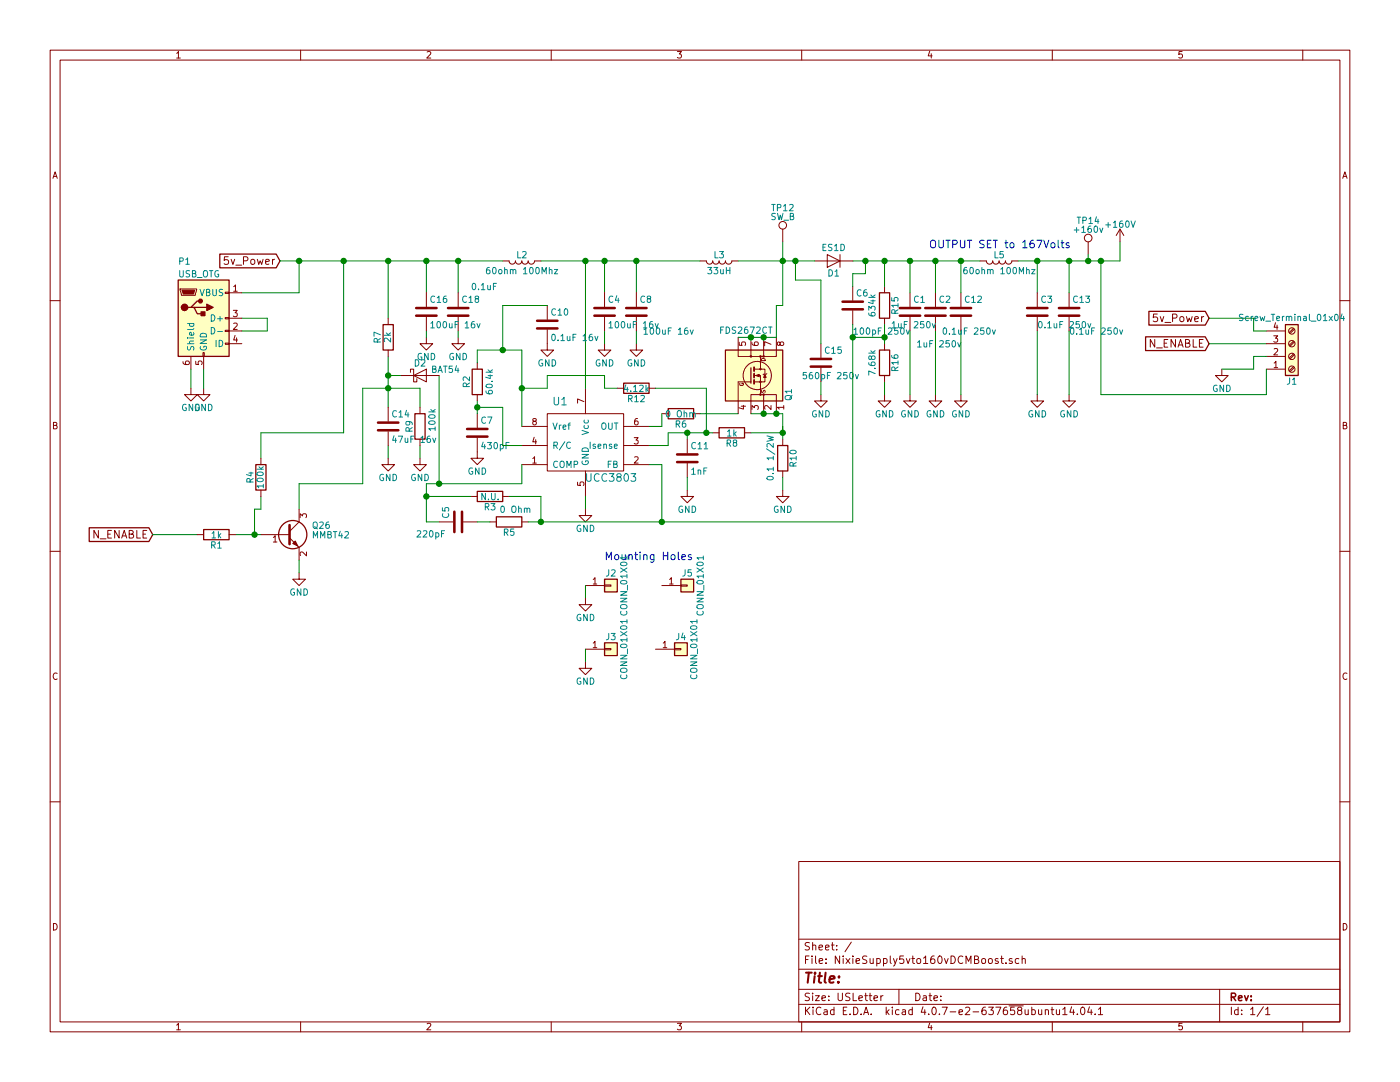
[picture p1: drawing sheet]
EESchema Schematic File Version 4
EELAYER 30 0
EELAYER END
$Descr USLetter 11000 8500
encoding utf-8
Sheet 1 1
Title ""
Date ""
Rev ""
Comp ""
Comment1 ""
Comment2 ""
Comment3 ""
Comment4 ""
$EndDescr
$Comp
L NixieSupply5vto160vDCMBoost-rescue:D D1
U 1 1
P 6550 2050
F 0 "D1" H 6550 2150 50  0000 C CNN
F 1 "ES1D" H 6550 1950 50  0000 C CNN
F 2 "Diodes_SMD:D_SMA_Handsoldering" H 6550 2050 50  0001 C CNN
F 3 "https://www.digikey.com/product-detail/en/on-semiconductor/ES1D/ES1DFSCT-ND/458940" H 6550 2050 50  0001 C CNN
F 4 "ES1D" H 6550 2050 60  0001 C CNN "MPN"
	1    6550 2050
	-1   0    0    1   
$EndComp
$Comp
L NixieSupply5vto160vDCMBoost-rescue:L L3
U 1 1
P 5650 2050
F 0 "L3" V 5600 2050 50  0000 C CNN
F 1 "33uH" V 5725 2050 50  0000 C CNN
F 2 "NixieSupply5vto160vDCMBoost_socket:Choke_SMD_12x12mm_Wurth_WE-PD" H 5650 2050 50  0001 C CNN
F 3 "https://www.digikey.com/products/en/inductors-coils-chokes/fixed-inductors/71?k=7447709330&k=&pkeyword=7447709330&pv7=2&mnonly=0&ColumnSort=0&page=1&quantity=0&ptm=0&fid=0&pageSize=25" H 5650 2050 50  0001 C CNN
F 4 "7447709330" V 5650 2050 60  0001 C CNN "MPN"
	1    5650 2050
	0    1    1    0   
$EndComp
$Comp
L NixieSupply5vto160vDCMBoost-rescue:R R10
U 1 1
P 6150 3600
F 0 "R10" V 6230 3600 50  0000 C CNN
F 1 "0.1 1/2W" V 6050 3600 50  0000 C CNN
F 2 "Resistors_SMD:R_0805" V 6080 3600 50  0001 C CNN
F 3 "https://www.digikey.com/product-detail/en/panasonic-electronic-components/ERJ-6DSFR10V/P19308CT-ND/6004663" H 6150 3600 50  0001 C CNN
F 4 "ERJ-6DSFR10V" V 6150 3600 60  0001 C CNN "MPN"
	1    6150 3600
	1    0    0    -1  
$EndComp
$Comp
L NixieSupply5vto160vDCMBoost-rescue:R R6
U 1 1
P 5350 3250
F 0 "R6" V 5430 3250 50  0000 C CNN
F 1 "0 Ohm" V 5350 3250 50  0000 C CNN
F 2 "Resistors_SMD:R_0805" V 5280 3250 50  0001 C CNN
F 3 "" H 5350 3250 50  0000 C CNN
	1    5350 3250
	0    1    1    0   
$EndComp
Text GLabel 2200 2050 0    60   Input ~ 0
5v_Power
$Comp
L NixieSupply5vto160vDCMBoost-rescue:+160V #PWR01
U 1 1
P 8800 1900
F 0 "#PWR01" H 8800 1750 50  0001 C CNN
F 1 "+160V" H 8800 2040 50  0000 C CNN
F 2 "" H 8800 1900 50  0000 C CNN
F 3 "" H 8800 1900 50  0000 C CNN
	1    8800 1900
	1    0    0    -1  
$EndComp
$Comp
L NixieSupply5vto160vDCMBoost-rescue:AAC243 U1
U 1 1
P 4300 3350
F 0 "U1" H 4400 3550 60  0000 C CNN
F 1 "UCC3803" H 4800 2950 60  0000 C CNN
F 2 "NixieSupply5vto160vDCMBoost_socket:SOIC-8-N" H 4300 3350 60  0001 C CNN
F 3 "https://www.digikey.com/products/en/integrated-circuits-ics/pmic-voltage-regulators-dc-dc-switching-controllers/715?k=UCC3803&k=&pkeyword=UCC3803&pv7=2&pv1291=46&mnonly=0&ColumnSort=0&page=1&quantity=0&ptm=0&fid=0&pageSize=25" H 4300 3350 60  0001 C CNN
F 4 "UCC3803DTR" H 4300 3350 60  0001 C CNN "MPN"
	1    4300 3350
	1    0    0    -1  
$EndComp
$Comp
L NixieSupply5vto160vDCMBoost-rescue:GND #PWR02
U 1 1
P 4600 4000
F 0 "#PWR02" H 4600 3750 50  0001 C CNN
F 1 "GND" H 4600 3850 50  0000 C CNN
F 2 "" H 4600 4000 50  0000 C CNN
F 3 "" H 4600 4000 50  0000 C CNN
	1    4600 4000
	1    0    0    -1  
$EndComp
$Comp
L NixieSupply5vto160vDCMBoost-rescue:GND #PWR03
U 1 1
P 6150 3850
F 0 "#PWR03" H 6150 3600 50  0001 C CNN
F 1 "GND" H 6150 3700 50  0000 C CNN
F 2 "" H 6150 3850 50  0000 C CNN
F 3 "" H 6150 3850 50  0000 C CNN
	1    6150 3850
	1    0    0    -1  
$EndComp
$Comp
L NixieSupply5vto160vDCMBoost-rescue:GND #PWR04
U 1 1
P 7350 3100
F 0 "#PWR04" H 7350 2850 50  0001 C CNN
F 1 "GND" H 7350 2950 50  0000 C CNN
F 2 "" H 7350 3100 50  0000 C CNN
F 3 "" H 7350 3100 50  0000 C CNN
	1    7350 3100
	1    0    0    -1  
$EndComp
$Comp
L NixieSupply5vto160vDCMBoost-rescue:C C15
U 1 1
P 6450 2850
F 0 "C15" H 6475 2950 50  0000 L CNN
F 1 "560pF 250v" H 6300 2750 50  0000 L CNN
F 2 "Capacitors_SMD:C_0603" H 6488 2700 50  0001 C CNN
F 3 "https://www.digikey.com/product-detail/en/kemet/C0603C561JAGAC7867/399-14990-1-ND/7382539" H 6450 2850 50  0001 C CNN
F 4 "C0603C561JAGAC7867" H 6450 2850 60  0001 C CNN "MPN"
	1    6450 2850
	1    0    0    -1  
$EndComp
$Comp
L NixieSupply5vto160vDCMBoost-rescue:R R8
U 1 1
P 5750 3400
F 0 "R8" V 5830 3400 50  0000 C CNN
F 1 "1k" V 5750 3400 50  0000 C CNN
F 2 "Resistors_SMD:R_0805" V 5680 3400 50  0001 C CNN
F 3 "" H 5750 3400 50  0000 C CNN
	1    5750 3400
	0    1    1    0   
$EndComp
$Comp
L NixieSupply5vto160vDCMBoost-rescue:C C11
U 1 1
P 5400 3600
F 0 "C11" H 5425 3700 50  0000 L CNN
F 1 "1nF" H 5425 3500 50  0000 L CNN
F 2 "Capacitors_SMD:C_0805" H 5438 3450 50  0001 C CNN
F 3 "" H 5400 3600 50  0000 C CNN
	1    5400 3600
	1    0    0    -1  
$EndComp
$Comp
L NixieSupply5vto160vDCMBoost-rescue:R R15
U 1 1
P 6950 2400
F 0 "R15" V 7030 2400 50  0000 C CNN
F 1 "634k" V 6850 2400 50  0000 C CNN
F 2 "Resistors_SMD:R_0805" V 6880 2400 50  0001 C CNN
F 3 "" H 6950 2400 50  0000 C CNN
	1    6950 2400
	1    0    0    -1  
$EndComp
$Comp
L NixieSupply5vto160vDCMBoost-rescue:R R16
U 1 1
P 6950 2850
F 0 "R16" V 7030 2850 50  0000 C CNN
F 1 "7.68k" V 6850 2850 50  0000 C CNN
F 2 "Resistors_SMD:R_0805" V 6880 2850 50  0001 C CNN
F 3 "" H 6950 2850 50  0000 C CNN
	1    6950 2850
	1    0    0    -1  
$EndComp
$Comp
L NixieSupply5vto160vDCMBoost-rescue:GND #PWR05
U 1 1
P 6450 3100
F 0 "#PWR05" H 6450 2850 50  0001 C CNN
F 1 "GND" H 6450 2950 50  0000 C CNN
F 2 "" H 6450 3100 50  0000 C CNN
F 3 "" H 6450 3100 50  0000 C CNN
	1    6450 3100
	1    0    0    -1  
$EndComp
$Comp
L NixieSupply5vto160vDCMBoost-rescue:GND #PWR06
U 1 1
P 6950 3100
F 0 "#PWR06" H 6950 2850 50  0001 C CNN
F 1 "GND" H 6950 2950 50  0000 C CNN
F 2 "" H 6950 3100 50  0000 C CNN
F 3 "" H 6950 3100 50  0000 C CNN
	1    6950 3100
	1    0    0    -1  
$EndComp
$Comp
L NixieSupply5vto160vDCMBoost-rescue:R R5
U 1 1
P 4000 4100
F 0 "R5" V 4080 4100 50  0000 C CNN
F 1 "0 Ohm" V 3900 4150 50  0000 C CNN
F 2 "Resistors_SMD:R_0805" V 3930 4100 50  0001 C CNN
F 3 "" H 4000 4100 50  0000 C CNN
	1    4000 4100
	0    1    1    0   
$EndComp
$Comp
L NixieSupply5vto160vDCMBoost-rescue:C C5
U 1 1
P 3600 4100
F 0 "C5" H 3625 4200 50  0000 L CNN
F 1 "220pF" V 3500 4200 50  0000 L CNN
F 2 "Capacitors_SMD:C_0805" H 3638 3950 50  0001 C CNN
F 3 "" H 3600 4100 50  0000 C CNN
	1    3600 4100
	0    -1   -1   0   
$EndComp
$Comp
L NixieSupply5vto160vDCMBoost-rescue:R R3
U 1 1
P 3850 3900
F 0 "R3" V 3930 3900 50  0000 C CNN
F 1 "N.U." V 3850 3900 50  0000 C CNN
F 2 "Resistors_SMD:R_0805" V 3780 3900 50  0001 C CNN
F 3 "" H 3850 3900 50  0000 C CNN
	1    3850 3900
	0    1    1    0   
$EndComp
$Comp
L NixieSupply5vto160vDCMBoost-rescue:R R2
U 1 1
P 3750 3000
F 0 "R2" V 3830 3000 50  0000 C CNN
F 1 "60.4k" V 3650 3000 50  0000 C CNN
F 2 "Resistors_SMD:R_0805" V 3680 3000 50  0001 C CNN
F 3 "" H 3750 3000 50  0000 C CNN
	1    3750 3000
	-1   0    0    1   
$EndComp
$Comp
L NixieSupply5vto160vDCMBoost-rescue:C C7
U 1 1
P 3750 3400
F 0 "C7" H 3775 3500 50  0000 L CNN
F 1 "430pF" H 3775 3300 50  0000 L CNN
F 2 "Capacitors_SMD:C_0805" H 3788 3250 50  0001 C CNN
F 3 "https://www.digikey.com/product-detail/en/samsung-electro-mechanics/CL21C431JBANNNC/1276-2659-1-ND/3890745" H 3750 3400 50  0001 C CNN
F 4 "CL21C431JBANNNC" H 3750 3400 60  0001 C CNN "MPN"
	1    3750 3400
	1    0    0    -1  
$EndComp
$Comp
L NixieSupply5vto160vDCMBoost-rescue:GND #PWR07
U 1 1
P 4750 2700
F 0 "#PWR07" H 4750 2450 50  0001 C CNN
F 1 "GND" H 4750 2550 50  0000 C CNN
F 2 "" H 4750 2700 50  0000 C CNN
F 3 "" H 4750 2700 50  0000 C CNN
	1    4750 2700
	1    0    0    -1  
$EndComp
$Comp
L NixieSupply5vto160vDCMBoost-rescue:GND #PWR08
U 1 1
P 5400 3850
F 0 "#PWR08" H 5400 3600 50  0001 C CNN
F 1 "GND" H 5400 3700 50  0000 C CNN
F 2 "" H 5400 3850 50  0000 C CNN
F 3 "" H 5400 3850 50  0000 C CNN
	1    5400 3850
	1    0    0    -1  
$EndComp
$Comp
L NixieSupply5vto160vDCMBoost-rescue:GND #PWR09
U 1 1
P 3750 3550
F 0 "#PWR09" H 3750 3300 50  0001 C CNN
F 1 "GND" H 3750 3400 50  0000 C CNN
F 2 "" H 3750 3550 50  0000 C CNN
F 3 "" H 3750 3550 50  0000 C CNN
	1    3750 3550
	1    0    0    -1  
$EndComp
$Comp
L NixieSupply5vto160vDCMBoost-rescue:FDMS86255ET150 Q1
U 1 1
P 5900 2950
F 0 "Q1" H 5700 3250 50  0000 L CNN
F 1 "FDS2672CT" V 6250 2700 50  0000 L CNN
F 2 "etaclock:SOIC-8-N" H 5900 2606 50  0001 C CIN
F 3 "https://www.digikey.com/product-detail/en/on-semiconductor/FDS2672/FDS2672CT-ND/1217902" V 5900 2950 50  0001 L CNN
F 4 "FDS2672CT-ND" H 5900 2950 60  0001 C CNN "MPN"
	1    5900 2950
	0    1    -1   0   
$EndComp
$Comp
L NixieSupply5vto160vDCMBoost-rescue:GND #PWR010
U 1 1
P 3350 2650
F 0 "#PWR010" H 3350 2400 50  0001 C CNN
F 1 "GND" H 3350 2500 50  0000 C CNN
F 2 "" H 3350 2650 50  0000 C CNN
F 3 "" H 3350 2650 50  0000 C CNN
	1    3350 2650
	1    0    0    -1  
$EndComp
$Comp
L NixieSupply5vto160vDCMBoost-rescue:TEST_1P TP14
U 1 1
P 8550 2000
F 0 "TP14" H 8550 2270 50  0000 C CNN
F 1 "+160v" H 8550 2200 50  0000 C CNN
F 2 "Connect:PINTST" H 8750 2000 50  0001 C CNN
F 3 "" H 8750 2000 50  0001 C CNN
	1    8550 2000
	1    0    0    -1  
$EndComp
$Comp
L NixieSupply5vto160vDCMBoost-rescue:TEST_1P TP12
U 1 1
P 6150 1900
F 0 "TP12" H 6150 2170 50  0000 C CNN
F 1 "SW_B" H 6150 2100 50  0000 C CNN
F 2 "Connect:PINTST" H 6350 1900 50  0001 C CNN
F 3 "" H 6350 1900 50  0001 C CNN
	1    6150 1900
	1    0    0    -1  
$EndComp
$Comp
L NixieSupply5vto160vDCMBoost-rescue:GND #PWR011
U 1 1
P 1600 3050
F 0 "#PWR011" H 1600 2800 50  0001 C CNN
F 1 "GND" H 1600 2900 50  0000 C CNN
F 2 "" H 1600 3050 50  0000 C CNN
F 3 "" H 1600 3050 50  0000 C CNN
	1    1600 3050
	1    0    0    -1  
$EndComp
$Comp
L NixieSupply5vto160vDCMBoost-rescue:C C2
U 1 1
P 7350 2450
F 0 "C2" H 7375 2550 50  0000 L CNN
F 1 "1uF 250v" H 7200 2200 50  0000 L CNN
F 2 "Capacitors_SMD:C_2220_HandSoldering" H 7388 2300 50  0001 C CNN
F 3 "https://www.digikey.com/product-detail/en/murata-electronics-north-america/GRM55DR72E105KW01L/490-3550-1-ND/789455" H 7350 2450 50  0001 C CNN
F 4 "GRM55DR72E105KW01L" H 7350 2450 60  0001 C CNN "MPN"
	1    7350 2450
	1    0    0    -1  
$EndComp
$Comp
L NixieSupply5vto160vDCMBoost-rescue:C C1
U 1 1
P 7150 2450
F 0 "C1" H 7175 2550 50  0000 L CNN
F 1 "1uF 250v" H 7000 2350 50  0000 L CNN
F 2 "Capacitors_SMD:C_2220_HandSoldering" H 7188 2300 50  0001 C CNN
F 3 "https://www.digikey.com/product-detail/en/murata-electronics-north-america/GRM55DR72E105KW01L/490-3550-1-ND/789455" H 7150 2450 50  0001 C CNN
F 4 "GRM55DR72E105KW01L" H 7150 2450 60  0001 C CNN "MPN"
	1    7150 2450
	1    0    0    -1  
$EndComp
$Comp
L NixieSupply5vto160vDCMBoost-rescue:GND #PWR012
U 1 1
P 7150 3100
F 0 "#PWR012" H 7150 2850 50  0001 C CNN
F 1 "GND" H 7150 2950 50  0000 C CNN
F 2 "" H 7150 3100 50  0000 C CNN
F 3 "" H 7150 3100 50  0000 C CNN
	1    7150 3100
	1    0    0    -1  
$EndComp
$Comp
L NixieSupply5vto160vDCMBoost-rescue:GND #PWR013
U 1 1
P 7550 3100
F 0 "#PWR013" H 7550 2850 50  0001 C CNN
F 1 "GND" H 7550 2950 50  0000 C CNN
F 2 "" H 7550 3100 50  0000 C CNN
F 3 "" H 7550 3100 50  0000 C CNN
	1    7550 3100
	1    0    0    -1  
$EndComp
$Comp
L NixieSupply5vto160vDCMBoost-rescue:GND #PWR014
U 1 1
P 8150 3100
F 0 "#PWR014" H 8150 2850 50  0001 C CNN
F 1 "GND" H 8150 2950 50  0000 C CNN
F 2 "" H 8150 3100 50  0000 C CNN
F 3 "" H 8150 3100 50  0000 C CNN
	1    8150 3100
	1    0    0    -1  
$EndComp
$Comp
L NixieSupply5vto160vDCMBoost-rescue:GND #PWR015
U 1 1
P 8400 3100
F 0 "#PWR015" H 8400 2850 50  0001 C CNN
F 1 "GND" H 8400 2950 50  0000 C CNN
F 2 "" H 8400 3100 50  0000 C CNN
F 3 "" H 8400 3100 50  0000 C CNN
	1    8400 3100
	1    0    0    -1  
$EndComp
$Comp
L NixieSupply5vto160vDCMBoost-rescue:GND #PWR016
U 1 1
P 2350 4500
F 0 "#PWR016" H 2350 4250 50  0001 C CNN
F 1 "GND" H 2350 4350 50  0000 C CNN
F 2 "" H 2350 4500 50  0000 C CNN
F 3 "" H 2350 4500 50  0000 C CNN
	1    2350 4500
	1    0    0    -1  
$EndComp
Text GLabel 1200 4200 0    60   Input ~ 0
N_ENABLE
$Comp
L NixieSupply5vto160vDCMBoost-rescue:C C6
U 1 1
P 6700 2400
F 0 "C6" H 6725 2500 50  0000 L CNN
F 1 "100pF 250v" H 6700 2200 50  0000 L CNN
F 2 "Capacitors_SMD:C_0805" H 6738 2250 50  0001 C CNN
F 3 "https://www.digikey.com/products/en/capacitors/ceramic-capacitors/60?k=C0805C101JAGAC7800&k=&pkeyword=C0805C101JAGAC7800&pv7=2&quantity=0&ColumnSort=0&page=1&pageSize=25" H 6700 2400 50  0001 C CNN
F 4 "CC0805C101JAGAC7800" H 6700 2400 60  0001 C CNN "MPN"
	1    6700 2400
	1    0    0    -1  
$EndComp
$Comp
L NixieSupply5vto160vDCMBoost-rescue:GND #PWR017
U 1 1
P 3050 3600
F 0 "#PWR017" H 3050 3350 50  0001 C CNN
F 1 "GND" H 3050 3450 50  0000 C CNN
F 2 "" H 3050 3600 50  0000 C CNN
F 3 "" H 3050 3600 50  0000 C CNN
	1    3050 3600
	1    0    0    -1  
$EndComp
$Comp
L NixieSupply5vto160vDCMBoost-rescue:GND #PWR018
U 1 1
P 3300 3600
F 0 "#PWR018" H 3300 3350 50  0001 C CNN
F 1 "GND" H 3300 3450 50  0000 C CNN
F 2 "" H 3300 3600 50  0000 C CNN
F 3 "" H 3300 3600 50  0000 C CNN
	1    3300 3600
	1    0    0    -1  
$EndComp
$Comp
L NixieSupply5vto160vDCMBoost-rescue:GND #PWR019
U 1 1
P 3600 2650
F 0 "#PWR019" H 3600 2400 50  0001 C CNN
F 1 "GND" H 3600 2500 50  0000 C CNN
F 2 "" H 3600 2650 50  0000 C CNN
F 3 "" H 3600 2650 50  0000 C CNN
	1    3600 2650
	1    0    0    -1  
$EndComp
$Comp
L NixieSupply5vto160vDCMBoost-rescue:GND #PWR020
U 1 1
P 9600 2900
F 0 "#PWR020" H 9600 2650 50  0001 C CNN
F 1 "GND" H 9600 2750 50  0000 C CNN
F 2 "" H 9600 2900 50  0000 C CNN
F 3 "" H 9600 2900 50  0000 C CNN
	1    9600 2900
	1    0    0    -1  
$EndComp
Text GLabel 9500 2700 0    60   Input ~ 0
N_ENABLE
Wire Wire Line
	4600 4000 4600 3900
Wire Wire Line
	4250 2050 4600 2050
Wire Wire Line
	4750 2050 4750 2300
Connection ~ 4750 2050
Wire Wire Line
	4750 2700 4750 2600
Wire Wire Line
	5800 2050 6150 2050
Wire Wire Line
	6150 1900 6150 2050
Connection ~ 6150 2050
Wire Wire Line
	6150 3350 6150 3400
Wire Wire Line
	6150 3850 6150 3750
Wire Wire Line
	6150 3400 5900 3400
Connection ~ 6150 3400
Wire Wire Line
	5250 3400 5400 3400
Wire Wire Line
	5400 3400 5400 3450
Wire Wire Line
	5400 3850 5400 3750
Wire Wire Line
	5200 3350 5100 3350
Connection ~ 5400 3400
Wire Wire Line
	6950 2550 6950 2650
Wire Wire Line
	6700 2050 6800 2050
Wire Wire Line
	8000 2050 8150 2050
Wire Wire Line
	6950 2050 6950 2250
Wire Wire Line
	6950 3000 6950 3100
Wire Wire Line
	6700 2650 6950 2650
Connection ~ 6950 2650
Wire Wire Line
	6450 2200 6450 2700
Wire Wire Line
	6250 2200 6450 2200
Wire Wire Line
	6250 2200 6250 2050
Connection ~ 6250 2050
Wire Wire Line
	6450 3100 6450 3000
Wire Wire Line
	7350 2050 7350 2300
Connection ~ 6950 2050
Connection ~ 7350 2050
Wire Wire Line
	7350 2600 7350 3100
Wire Wire Line
	4100 2750 4100 3050
Wire Wire Line
	3750 2750 3950 2750
Wire Wire Line
	3750 2750 3750 2850
Wire Wire Line
	3750 3150 3750 3200
Wire Wire Line
	4100 3500 3950 3500
Wire Wire Line
	3950 3500 3950 3200
Wire Wire Line
	3950 3200 3750 3200
Connection ~ 3750 3200
Wire Wire Line
	4100 3800 4100 3650
Wire Wire Line
	3350 3800 3350 3900
Wire Wire Line
	3350 4100 3450 4100
Wire Wire Line
	3700 3900 3350 3900
Connection ~ 3350 3900
Wire Wire Line
	3750 4100 3850 4100
Wire Wire Line
	4000 3900 4250 3900
Wire Wire Line
	4250 3900 4250 4100
Wire Wire Line
	6700 4100 5200 4100
Connection ~ 4250 4100
Connection ~ 4600 2050
Wire Wire Line
	2200 2050 2350 2050
Wire Wire Line
	4600 2050 4600 3050
Wire Wire Line
	5200 3650 5100 3650
Wire Wire Line
	5100 3500 5250 3500
Wire Wire Line
	5250 3500 5250 3400
Wire Wire Line
	5200 3350 5200 3250
Wire Wire Line
	6150 3250 6150 3400
Wire Wire Line
	5800 2650 5900 2650
Connection ~ 5900 2650
Connection ~ 6000 2650
Wire Wire Line
	6100 2650 6100 2400
Wire Wire Line
	6100 2400 6150 2400
Wire Wire Line
	5900 3250 6000 3250
Connection ~ 6000 3250
Connection ~ 6100 3250
Wire Wire Line
	5500 3250 5800 3250
Wire Wire Line
	3350 2300 3350 2050
Connection ~ 3350 2050
Wire Wire Line
	3350 2650 3350 2600
Connection ~ 2350 2050
Wire Wire Line
	6700 2550 6700 2650
Wire Wire Line
	7150 2300 7150 2050
Connection ~ 7150 2050
Wire Wire Line
	7150 2600 7150 3100
Wire Wire Line
	7550 2050 7550 2300
Connection ~ 7550 2050
Wire Wire Line
	7550 2600 7550 3100
Wire Wire Line
	8800 2050 8800 1900
Wire Wire Line
	8400 2300 8400 2050
Connection ~ 8400 2050
Wire Wire Line
	8150 2050 8150 2300
Connection ~ 8150 2050
Wire Wire Line
	8150 2600 8150 3100
Wire Wire Line
	8400 2600 8400 3100
Wire Wire Line
	1600 3050 1600 2900
Wire Wire Line
	5200 3650 5200 4100
Connection ~ 5200 4100
Connection ~ 2700 2050
Wire Wire Line
	2350 3800 2350 4000
Wire Wire Line
	2350 4500 2350 4400
Wire Wire Line
	1850 4200 2000 4200
Wire Wire Line
	1550 4200 1200 4200
Wire Wire Line
	2050 3600 2050 3400
Wire Wire Line
	2050 3400 2700 3400
Wire Wire Line
	2050 3900 2050 4000
Wire Wire Line
	2050 4000 2000 4000
Wire Wire Line
	2000 4000 2000 4200
Connection ~ 2000 4200
Connection ~ 6700 2650
Wire Wire Line
	6700 2250 6700 2150
Wire Wire Line
	6700 2150 6800 2150
Wire Wire Line
	6800 2150 6800 2050
Connection ~ 6800 2050
Wire Wire Line
	3050 3600 3050 3500
Wire Wire Line
	3050 2800 3050 2950
Wire Wire Line
	3050 2500 3050 2050
Connection ~ 3050 2050
Connection ~ 3050 3050
Wire Wire Line
	3300 3600 3300 3500
Wire Wire Line
	3150 2950 3050 2950
Connection ~ 3050 2950
Wire Wire Line
	3450 2950 3450 3800
Connection ~ 3450 3800
Wire Wire Line
	2850 3050 3050 3050
Wire Wire Line
	3300 3050 3300 3200
Wire Wire Line
	3600 2650 3600 2600
Wire Wire Line
	3600 2300 3600 2050
Connection ~ 3600 2050
Wire Wire Line
	2700 3400 2700 2050
Wire Wire Line
	8550 2000 8550 2050
Connection ~ 8550 2050
Wire Wire Line
	8650 2050 8650 3100
Connection ~ 8650 2050
Wire Wire Line
	3350 3800 3450 3800
Wire Wire Line
	2850 3050 2850 3800
Wire Wire Line
	2850 3800 2350 3800
Text GLabel 9500 2500 0    60   Input ~ 0
5v_Power
$Comp
L NixieSupply5vto160vDCMBoost-rescue:GND #PWR021
U 1 1
P 5000 2700
F 0 "#PWR021" H 5000 2450 50  0001 C CNN
F 1 "GND" H 5000 2550 50  0000 C CNN
F 2 "" H 5000 2700 50  0000 C CNN
F 3 "" H 5000 2700 50  0000 C CNN
	1    5000 2700
	1    0    0    -1  
$EndComp
Wire Wire Line
	5000 2300 5000 2050
Connection ~ 5000 2050
Wire Wire Line
	5000 2600 5000 2700
$Comp
L NixieSupply5vto160vDCMBoost-rescue:Conn_01x01 J5
U 1 1
P 5400 4600
F 0 "J5" H 5400 4700 50  0000 C CNN
F 1 "CONN_01X01" V 5500 4600 50  0000 C CNN
F 2 "Mounting_Holes:MountingHole_2.2mm_M2" H 5400 4600 50  0001 C CNN
F 3 "" H 5400 4600 50  0001 C CNN
	1    5400 4600
	1    0    0    -1  
$EndComp
$Comp
L NixieSupply5vto160vDCMBoost-rescue:Conn_01x01 J3
U 1 1
P 4800 5100
F 0 "J3" H 4800 5200 50  0000 C CNN
F 1 "CONN_01X01" V 4900 5100 50  0000 C CNN
F 2 "Mounting_Holes:MountingHole_2.2mm_M2_Pad" H 4800 5100 50  0001 C CNN
F 3 "" H 4800 5100 50  0001 C CNN
	1    4800 5100
	1    0    0    -1  
$EndComp
$Comp
L NixieSupply5vto160vDCMBoost-rescue:Conn_01x01 J4
U 1 1
P 5350 5100
F 0 "J4" H 5350 5200 50  0000 C CNN
F 1 "CONN_01X01" V 5450 5100 50  0000 C CNN
F 2 "Mounting_Holes:MountingHole_2.2mm_M2" H 5350 5100 50  0001 C CNN
F 3 "" H 5350 5100 50  0001 C CNN
	1    5350 5100
	1    0    0    -1  
$EndComp
Text Notes 4750 4400 0    60   ~ 0
Mounting Holes\n
$Comp
L NixieSupply5vto160vDCMBoost-rescue:Conn_01x01 J2
U 1 1
P 4800 4600
F 0 "J2" H 4800 4700 50  0000 C CNN
F 1 "CONN_01X01" V 4900 4600 50  0000 C CNN
F 2 "Mounting_Holes:MountingHole_2.2mm_M2_Pad" H 4800 4600 50  0001 C CNN
F 3 "" H 4800 4600 50  0001 C CNN
	1    4800 4600
	1    0    0    -1  
$EndComp
Wire Wire Line
	4600 4600 4600 4700
Wire Wire Line
	4600 5200 4600 5100
$Comp
L NixieSupply5vto160vDCMBoost-rescue:GND #PWR022
U 1 1
P 4600 5200
F 0 "#PWR022" H 4600 4950 50  0001 C CNN
F 1 "GND" H 4600 5050 50  0000 C CNN
F 2 "" H 4600 5200 50  0000 C CNN
F 3 "" H 4600 5200 50  0000 C CNN
	1    4600 5200
	1    0    0    -1  
$EndComp
$Comp
L NixieSupply5vto160vDCMBoost-rescue:GND #PWR023
U 1 1
P 4600 4700
F 0 "#PWR023" H 4600 4450 50  0001 C CNN
F 1 "GND" H 4600 4550 50  0000 C CNN
F 2 "" H 4600 4700 50  0000 C CNN
F 3 "" H 4600 4700 50  0000 C CNN
	1    4600 4700
	1    0    0    -1  
$EndComp
Wire Wire Line
	1900 2300 2350 2300
Wire Wire Line
	2350 2300 2350 2050
$Comp
L NixieSupply5vto160vDCMBoost-rescue:C C10
U 1 1
P 4300 2550
F 0 "C10" H 4325 2650 50  0000 L CNN
F 1 "0.1uF 16v" H 4325 2450 50  0000 L CNN
F 2 "Capacitors_SMD:C_0805" H 4338 2400 50  0001 C CNN
F 3 "" H 4300 2550 50  0001 C CNN
	1    4300 2550
	1    0    0    -1  
$EndComp
$Comp
L NixieSupply5vto160vDCMBoost-rescue:GND #PWR024
U 1 1
P 4300 2700
F 0 "#PWR024" H 4300 2450 50  0001 C CNN
F 1 "GND" H 4300 2550 50  0000 C CNN
F 2 "" H 4300 2700 50  0000 C CNN
F 3 "" H 4300 2700 50  0000 C CNN
	1    4300 2700
	1    0    0    -1  
$EndComp
Wire Wire Line
	4300 2400 3950 2400
Wire Wire Line
	3950 2400 3950 2750
Connection ~ 3950 2750
$Comp
L NixieSupply5vto160vDCMBoost-rescue:R R12
U 1 1
P 5000 3050
F 0 "R12" V 5080 3050 50  0000 C CNN
F 1 "4.12k" V 5000 3050 50  0000 C CNN
F 2 "Resistors_SMD:R_0805" V 4930 3050 50  0001 C CNN
F 3 "" H 5000 3050 50  0000 C CNN
	1    5000 3050
	0    1    1    0   
$EndComp
Wire Wire Line
	5150 3050 5550 3050
Wire Wire Line
	5550 3050 5550 3400
Connection ~ 5550 3400
Connection ~ 4100 3050
Wire Wire Line
	9850 2900 9600 2900
Wire Wire Line
	8650 3100 9950 3100
Wire Wire Line
	9850 2500 9500 2500
Wire Wire Line
	9500 2700 9950 2700
Wire Wire Line
	4750 3050 4850 3050
Wire Wire Line
	4750 3050 4750 2950
Wire Wire Line
	4750 2950 4300 2950
Wire Wire Line
	4300 2950 4300 3050
Wire Wire Line
	4300 3050 4100 3050
Text Notes 7300 1950 0    60   ~ 0
OUTPUT SET to 167Volts
$Comp
L NixieSupply5vto160vDCMBoost-rescue:C C13
U 1 1
P 8400 2450
F 0 "C13" H 8425 2550 50  0000 L CNN
F 1 "0.1uF 250v" H 8400 2300 50  0000 L CNN
F 2 "Capacitors_SMD:C_0805" H 8438 2300 50  0001 C CNN
F 3 "https://www.digikey.com/product-detail/en/tdk-corporation/CGA4J3X7T2E104M125AE/445-7965-1-ND/2782533" H 8400 2450 50  0001 C CNN
F 4 "CGA4J3X7T2E104M125AE" H 8400 2450 60  0001 C CNN "MPN"
	1    8400 2450
	1    0    0    -1  
$EndComp
$Comp
L NixieSupply5vto160vDCMBoost-rescue:C C3
U 1 1
P 8150 2450
F 0 "C3" H 8175 2550 50  0000 L CNN
F 1 "0.1uF 250v" H 8150 2350 50  0000 L CNN
F 2 "Capacitors_SMD:C_0805" H 8188 2300 50  0001 C CNN
F 3 "https://www.digikey.com/product-detail/en/tdk-corporation/CGA4J3X7T2E104M125AE/445-7965-1-ND/2782533" H 8150 2450 50  0001 C CNN
F 4 "CGA4J3X7T2E104M125AE" H 8150 2450 60  0001 C CNN "MPN"
	1    8150 2450
	1    0    0    -1  
$EndComp
$Comp
L NixieSupply5vto160vDCMBoost-rescue:L L5
U 1 1
P 7850 2050
F 0 "L5" V 7800 2050 50  0000 C CNN
F 1 "60ohm 100Mhz" V 7925 2050 50  0000 C CNN
F 2 "Resistors_SMD:R_0805" H 7850 2050 50  0001 C CNN
F 3 "https://www.digikey.com/product-detail/en/taiyo-yuden/BKP2125HS600-T/587-1932-1-ND/1465402" H 7850 2050 50  0001 C CNN
	1    7850 2050
	0    1    1    0   
$EndComp
$Comp
L NixieSupply5vto160vDCMBoost-rescue:C C12
U 1 1
P 7550 2450
F 0 "C12" H 7575 2550 50  0000 L CNN
F 1 "0.1uF 250v" H 7400 2300 50  0000 L CNN
F 2 "Capacitors_SMD:C_0805" H 7588 2300 50  0001 C CNN
F 3 "https://www.digikey.com/product-detail/en/tdk-corporation/CGA4J3X7T2E104M125AE/445-7965-1-ND/2782533" H 7550 2450 50  0001 C CNN
F 4 "CGA4J3X7T2E104M125AE" H 7550 2450 60  0001 C CNN "MPN"
	1    7550 2450
	1    0    0    -1  
$EndComp
$Comp
L NixieSupply5vto160vDCMBoost-rescue:C C8
U 1 1
P 5000 2450
F 0 "C8" H 5025 2550 50  0000 L CNN
F 1 "100uF 16v" H 5050 2300 50  0000 L CNN
F 2 "Capacitors_SMD:C_1210" H 5038 2300 50  0001 C CNN
F 3 "http://www.digikey.com/product-detail/en/murata-electronics-north-america/GRM21BR61A476ME15L/490-9961-1-ND/5026442" H 5000 2450 50  0001 C CNN
F 4 "EMK325ABJ107MM-P" H 5000 2450 60  0001 C CNN "MPN"
	1    5000 2450
	1    0    0    -1  
$EndComp
$Comp
L NixieSupply5vto160vDCMBoost-rescue:C C4
U 1 1
P 4750 2450
F 0 "C4" H 4775 2550 50  0000 L CNN
F 1 "100uF 16v" H 4775 2350 50  0000 L CNN
F 2 "Capacitors_SMD:C_1210" H 4788 2300 50  0001 C CNN
F 3 "http://www.digikey.com/product-detail/en/murata-electronics-north-america/GRM21BR61A476ME15L/490-9961-1-ND/5026442" H 4750 2450 50  0001 C CNN
F 4 "EMK325ABJ107MM-P" H 4750 2450 60  0001 C CNN "MPN"
	1    4750 2450
	1    0    0    -1  
$EndComp
$Comp
L NixieSupply5vto160vDCMBoost-rescue:L L2
U 1 1
P 4100 2050
F 0 "L2" V 4050 2050 50  0000 C CNN
F 1 "60ohm 100Mhz" V 4175 2050 50  0000 C CNN
F 2 "Resistors_SMD:R_0805" H 4100 2050 50  0001 C CNN
F 3 "https://www.digikey.com/product-detail/en/taiyo-yuden/BKP2125HS600-T/587-1932-1-ND/1465402" H 4100 2050 50  0001 C CNN
F 4 "BKP2125HS600-T " V 4100 2050 60  0001 C CNN "MPN"
	1    4100 2050
	0    1    1    0   
$EndComp
$Comp
L NixieSupply5vto160vDCMBoost-rescue:C C18
U 1 1
P 3600 2450
F 0 "C18" H 3625 2550 50  0000 L CNN
F 1 "0.1uF" H 3700 2650 50  0000 L CNN
F 2 "Capacitors_SMD:C_0805" H 3638 2300 50  0001 C CNN
F 3 "" H 3600 2450 50  0001 C CNN
	1    3600 2450
	1    0    0    -1  
$EndComp
$Comp
L NixieSupply5vto160vDCMBoost-rescue:C C16
U 1 1
P 3350 2450
F 0 "C16" H 3375 2550 50  0000 L CNN
F 1 "100uF 16v" H 3375 2350 50  0000 L CNN
F 2 "Capacitors_SMD:C_1210" H 3388 2300 50  0001 C CNN
F 3 "https://www.digikey.com/product-detail/en/taiyo-yuden/EMK325ABJ107MM-P/587-5426-2-ND/7067011" H 3350 2450 50  0001 C CNN
F 4 "EMK325ABJ107MM-P" H 3350 2450 60  0001 C CNN "MPN"
	1    3350 2450
	1    0    0    -1  
$EndComp
$Comp
L NixieSupply5vto160vDCMBoost-rescue:D_Schottky D2
U 1 1
P 3300 2950
F 0 "D2" H 3300 3050 50  0000 C CNN
F 1 "BAT54" H 3500 3000 50  0000 C CNN
F 2 "Diodes_SMD:D_SOD-323_HandSoldering" H 3300 2950 50  0001 C CNN
F 3 "https://www.digikey.com/product-detail/en/diodes-incorporated/BAT54WS-7-F/BAT54WS-FDICT-ND/804892" H 3300 2950 50  0001 C CNN
F 4 "BAT54WS-7-F" H 3300 2950 60  0001 C CNN "MPN"
	1    3300 2950
	1    0    0    -1  
$EndComp
$Comp
L NixieSupply5vto160vDCMBoost-rescue:R R7
U 1 1
P 3050 2650
F 0 "R7" V 3130 2650 50  0000 C CNN
F 1 "2k" V 3050 2650 50  0000 C CNN
F 2 "Resistors_SMD:R_0805" V 2980 2650 50  0001 C CNN
F 3 "" H 3050 2650 50  0000 C CNN
	1    3050 2650
	-1   0    0    1   
$EndComp
$Comp
L NixieSupply5vto160vDCMBoost-rescue:R R9
U 1 1
P 3300 3350
F 0 "R9" V 3380 3350 50  0000 C CNN
F 1 "100k" V 3200 3300 50  0000 C CNN
F 2 "Resistors_SMD:R_0805" V 3230 3350 50  0001 C CNN
F 3 "" H 3300 3350 50  0000 C CNN
	1    3300 3350
	-1   0    0    1   
$EndComp
$Comp
L NixieSupply5vto160vDCMBoost-rescue:C C14
U 1 1
P 3050 3350
F 0 "C14" H 3075 3450 50  0000 L CNN
F 1 "47uF 16v" H 3075 3250 50  0000 L CNN
F 2 "Capacitors_SMD:C_1206" H 3088 3200 50  0001 C CNN
F 3 "https://www.digikey.com/product-detail/en/tdk-corporation/C3216JB1C476M160AB/445-11695-1-ND/3953361" H 3050 3350 50  0001 C CNN
F 4 "C3216JB1C476M160AB" H 3050 3350 60  0001 C CNN "MPN"
	1    3050 3350
	1    0    0    -1  
$EndComp
$Comp
L NixieSupply5vto160vDCMBoost-rescue:R R1
U 1 1
P 1700 4200
F 0 "R1" V 1780 4200 50  0000 C CNN
F 1 "1k" V 1700 4200 50  0000 C CNN
F 2 "Resistors_SMD:R_0805" V 1630 4200 50  0001 C CNN
F 3 "" H 1700 4200 50  0000 C CNN
	1    1700 4200
	0    1    1    0   
$EndComp
$Comp
L NixieSupply5vto160vDCMBoost-rescue:R R4
U 1 1
P 2050 3750
F 0 "R4" V 2130 3750 50  0000 C CNN
F 1 "100k" V 2050 3750 50  0000 C CNN
F 2 "Resistors_SMD:R_0805" V 1980 3750 50  0001 C CNN
F 3 "" H 2050 3750 50  0000 C CNN
	1    2050 3750
	-1   0    0    1   
$EndComp
$Comp
L NixieSupply5vto160vDCMBoost-rescue:USB_OTG P1
U 1 1
P 1600 2500
F 0 "P1" H 1400 2950 50  0000 L CNN
F 1 "USB_OTG" H 1400 2850 50  0000 L CNN
F 2 "NixieSupply5vto160vDCMBoost_socket:USB_Micro-B_Wurth_3A_Non-OVAL-Drill" H 1750 2450 50  0001 C CNN
F 3 "https://www.digikey.com/product-detail/en/wurth-electronics-inc/629105150521/732-5960-1-ND/5047555" H 1750 2450 50  0001 C CNN
F 4 "629105150521" H 1600 2500 60  0001 C CNN "MPN"
	1    1600 2500
	1    0    0    -1  
$EndComp
$Comp
L NixieSupply5vto160vDCMBoost-rescue:Screw_Terminal_01x04 J1
U 1 1
P 10150 2800
F 0 "J1" H 10150 3000 50  0000 C CNN
F 1 "Screw_Terminal_01x04" H 10150 2500 50  0000 C CNN
F 2 "TerminalBlock_Phoenix:TerminalBlock_Phoenix_PT-3.5mm_4pol" H 10150 2800 50  0001 C CNN
F 3 "https://www.digikey.com/scripts/DkSearch/dksus.dll?Detail&itemSeq=248943251&uq=636514658010412978" H 10150 2800 50  0001 C CNN
F 4 "1984633" H 10150 2800 60  0001 C CNN "MPN"
	1    10150 2800
	1    0    0    1   
$EndComp
Wire Wire Line
	9850 2500 9850 2600
Wire Wire Line
	9850 2600 9950 2600
Wire Wire Line
	9850 2900 9850 2800
Wire Wire Line
	9850 2800 9950 2800
Wire Wire Line
	9950 3100 9950 2900
$Comp
L NixieSupply5vto160vDCMBoost-rescue:MMBT3904 Q26
U 1 1
P 2250 4200
F 0 "Q26" H 2450 4275 50  0000 L CNN
F 1 "MMBT42" H 2450 4200 50  0000 L CNN
F 2 "TO_SOT_Packages_SMD:SOT-23" H 2450 4125 50  0001 L CIN
F 3 "http://www.digikey.com/product-detail/en/micro-commercial-co/MMBTA42-TP/MMBTA42TPMSCT-ND/717401" H 2250 4200 50  0001 L CNN
	1    2250 4200
	1    0    0    -1  
$EndComp
$Comp
L NixieSupply5vto160vDCMBoost-rescue:GND #PWR025
U 1 1
P 1500 3050
F 0 "#PWR025" H 1500 2800 50  0001 C CNN
F 1 "GND" H 1500 2900 50  0000 C CNN
F 2 "" H 1500 3050 50  0000 C CNN
F 3 "" H 1500 3050 50  0000 C CNN
	1    1500 3050
	1    0    0    -1  
$EndComp
Wire Wire Line
	1500 2900 1500 3050
Wire Wire Line
	4750 2050 5000 2050
Wire Wire Line
	6150 2050 6250 2050
Wire Wire Line
	6150 2050 6150 2400
Wire Wire Line
	6150 3400 6150 3450
Wire Wire Line
	5400 3400 5550 3400
Wire Wire Line
	6950 2650 6950 2700
Wire Wire Line
	6250 2050 6400 2050
Wire Wire Line
	6950 2050 7150 2050
Wire Wire Line
	7350 2050 7550 2050
Wire Wire Line
	3750 3200 3750 3250
Wire Wire Line
	3350 3900 3350 4100
Wire Wire Line
	4250 4100 4150 4100
Wire Wire Line
	4600 2050 4750 2050
Wire Wire Line
	5900 2650 6000 2650
Wire Wire Line
	6000 2650 6100 2650
Wire Wire Line
	6000 3250 6100 3250
Wire Wire Line
	6100 3250 6150 3250
Wire Wire Line
	3350 2050 3600 2050
Wire Wire Line
	2350 2050 2700 2050
Wire Wire Line
	7150 2050 7350 2050
Wire Wire Line
	7550 2050 7700 2050
Wire Wire Line
	8400 2050 8550 2050
Wire Wire Line
	8150 2050 8400 2050
Wire Wire Line
	5200 4100 4250 4100
Wire Wire Line
	2700 2050 3050 2050
Wire Wire Line
	2000 4200 2050 4200
Wire Wire Line
	6700 2650 6700 4100
Wire Wire Line
	6800 2050 6950 2050
Wire Wire Line
	3050 2050 3350 2050
Wire Wire Line
	3050 3050 3050 3200
Wire Wire Line
	3050 3050 3300 3050
Wire Wire Line
	3050 2950 3050 3050
Wire Wire Line
	3450 3800 4100 3800
Wire Wire Line
	3600 2050 3950 2050
Wire Wire Line
	8550 2050 8650 2050
Wire Wire Line
	8650 2050 8800 2050
Wire Wire Line
	5000 2050 5500 2050
Wire Wire Line
	3950 2750 4100 2750
Wire Wire Line
	5550 3400 5600 3400
Wire Wire Line
	4100 3050 4100 3350
$EndSCHEMATC
